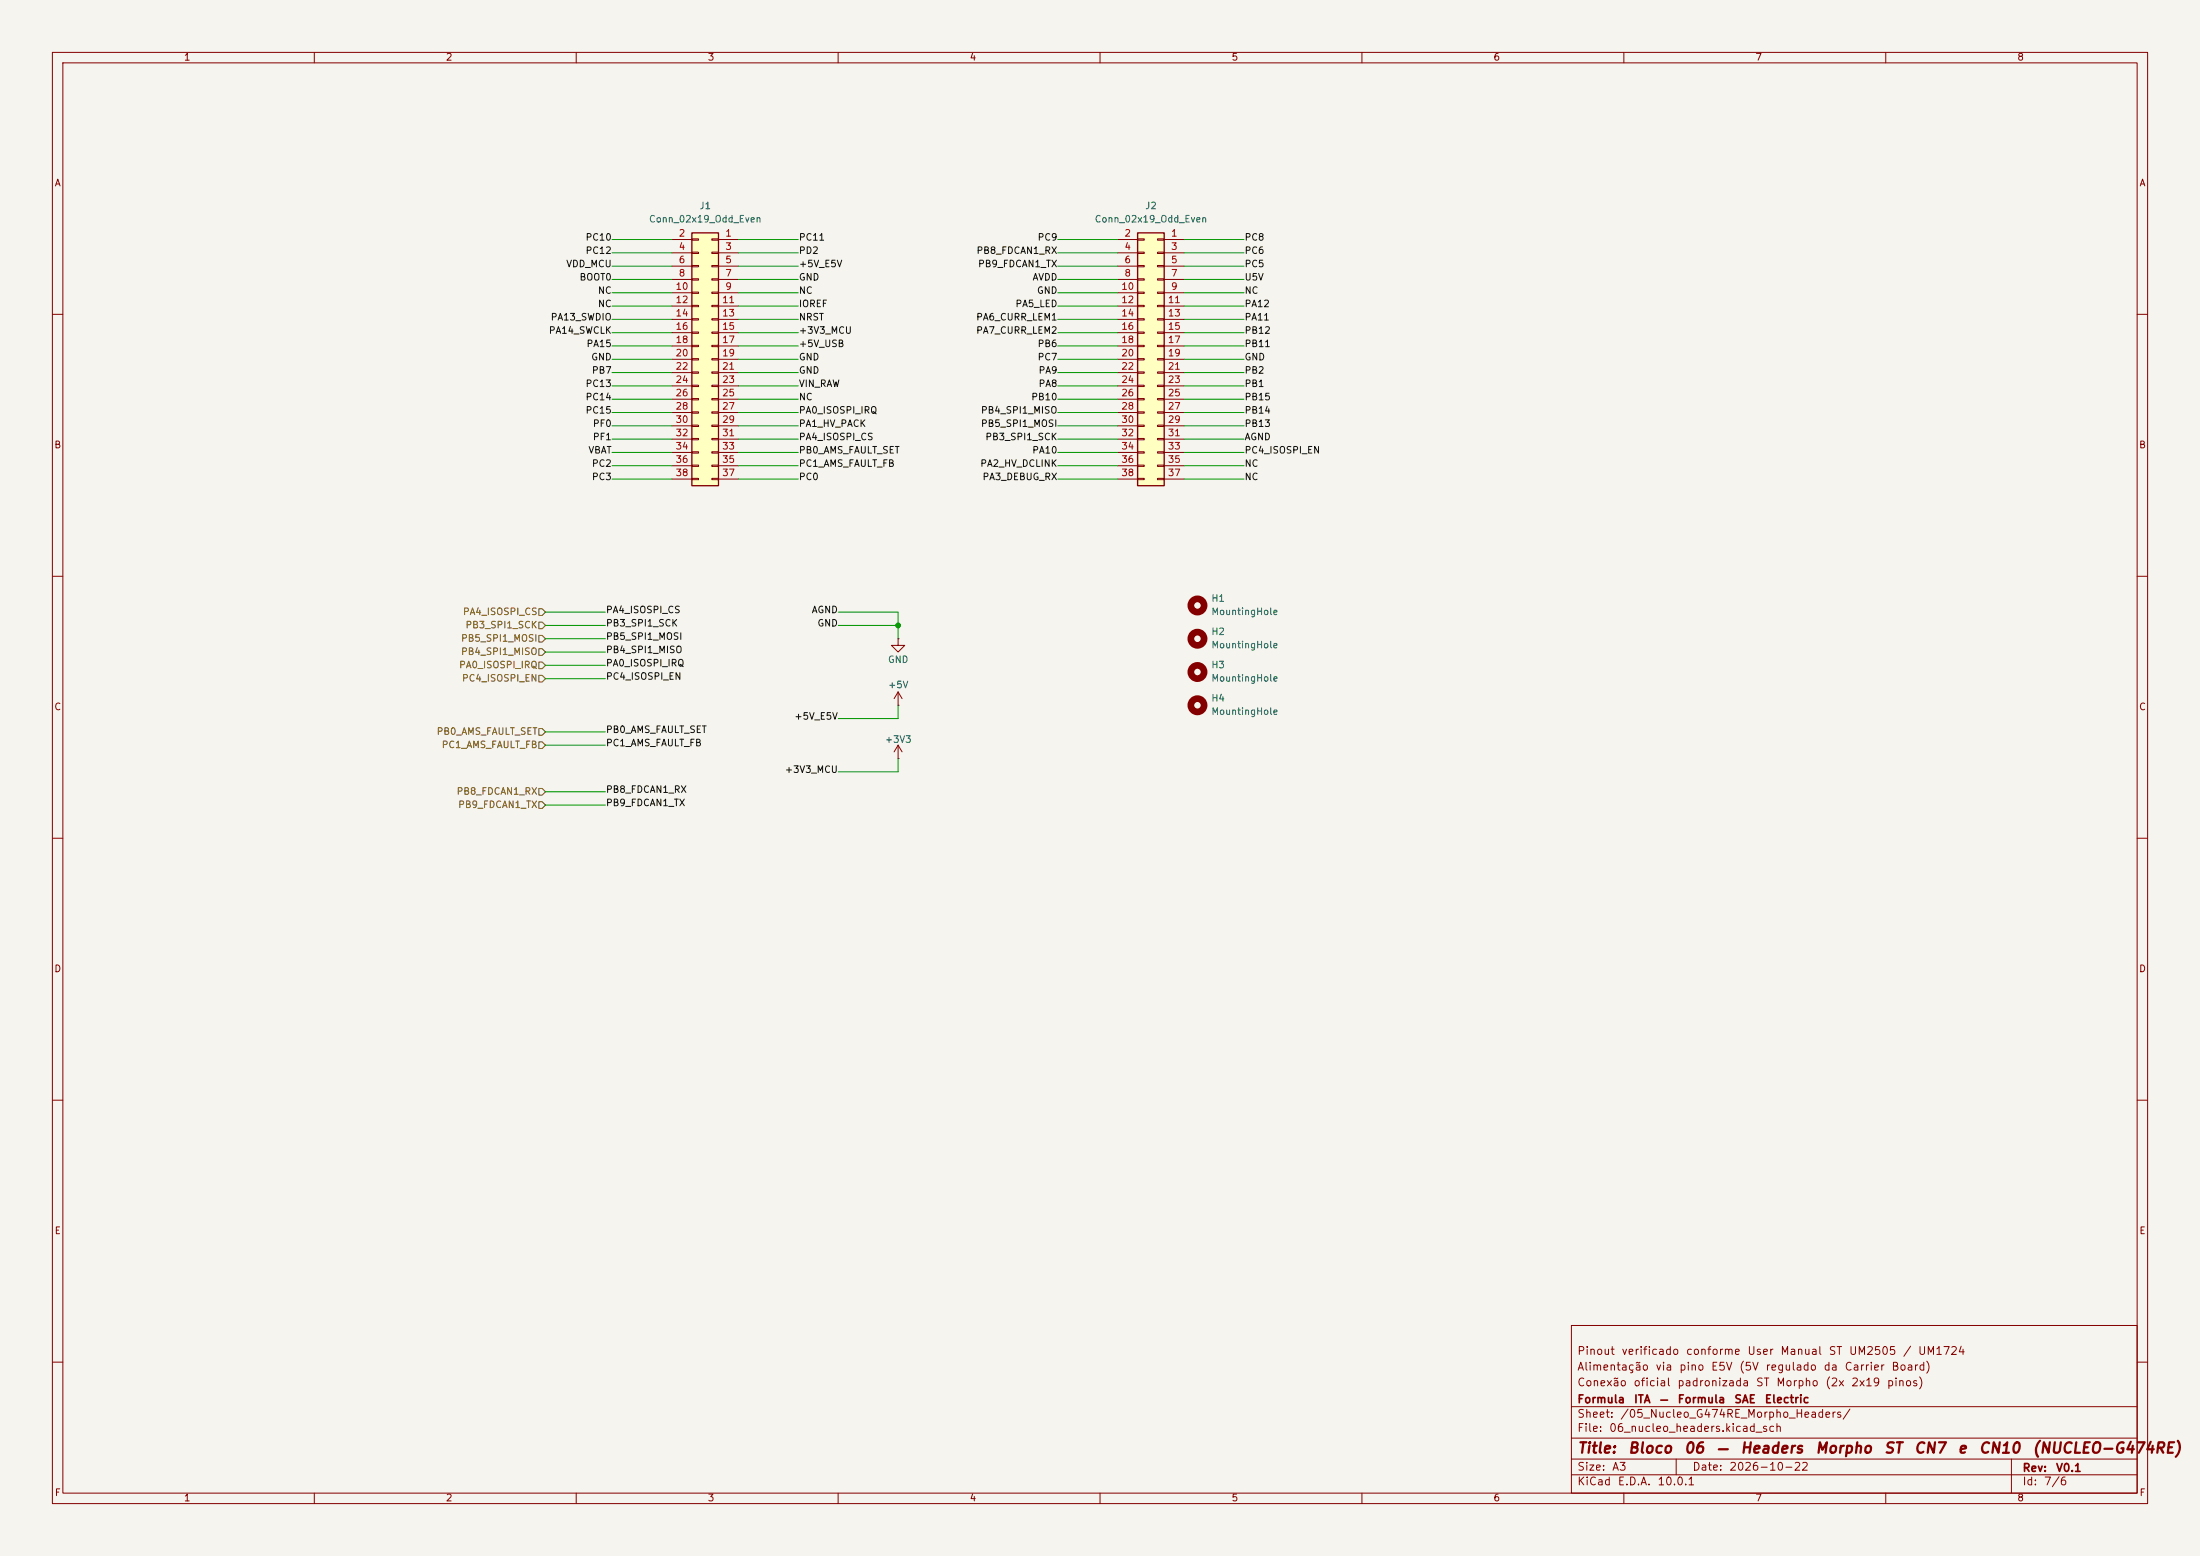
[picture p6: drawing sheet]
(kicad_sch
 (version 20260306)
 (generator "eeschema")
 (generator_version "10.0")
 (paper "A3")
 (title_block
  (title "Bloco 06 — Headers Morpho ST CN7 e CN10 (NUCLEO-G474RE)")
  (date "2026-10-22")
  (rev "V0.1")
  (company "Formula ITA — Formula SAE Electric")
  (comment 1 "Conexão oficial padronizada ST Morpho (2x 2x19 pinos)")
  (comment 2 "Alimentação via pino E5V (5V regulado da Carrier Board)")
  (comment 3 "Pinout verificado conforme User Manual ST UM2505 / UM1724"))
 (lib_symbols
  (symbol "Connector_Generic:Conn_02x19_Odd_Even"
   (pin_names
    (offset 1.016) (hide yes)) (exclude_from_sim no) (in_bom yes) (on_board yes)
   (in_pos_files yes)
   (duplicate_pin_numbers_are_jumpers no)
   (property "Reference" "J" (at 1.27 25.4 0) (show_name no) (do_not_autoplace no) (effects (font (size 1.27 1.27))))
   (property "Value" "Conn_02x19_Odd_Even" (at 1.27 -25.4 0) (show_name no) (do_not_autoplace no) (effects (font (size 1.27 1.27))))
   (property "Footprint" "" (at 0 0 0) (show_name no) (do_not_autoplace no) (hide yes) (effects (font (size 1.27 1.27))))
   (property "Datasheet" "" (at 0 0 0) (show_name no) (do_not_autoplace no) (hide yes) (effects (font (size 1.27 1.27))))
   (property "Description" "Generic connector, double row, 02x19, odd/even pin numbering scheme (row 1 odd numbers, row 2 even numbers), script generated (kicad-library-utils/schlib/autogen/connector/)" (at 0 0 0) (show_name no) (do_not_autoplace no) (hide yes) (effects (font (size 1.27 1.27))))
   (symbol "Conn_02x19_Odd_Even_1_1"
    (rectangle (start -1.27 24.13) (end 3.81 -24.13) (stroke (width 0.254) (type default)) (fill (type background)))
    (rectangle (start -1.27 22.987) (end 0 22.733) (stroke (width 0.1524) (type default)) (fill (type none)))
    (rectangle (start -1.27 20.447) (end 0 20.193) (stroke (width 0.1524) (type default)) (fill (type none)))
    (rectangle (start -1.27 17.907) (end 0 17.653) (stroke (width 0.1524) (type default)) (fill (type none)))
    (rectangle (start -1.27 15.367) (end 0 15.113) (stroke (width 0.1524) (type default)) (fill (type none)))
    (rectangle (start -1.27 12.827) (end 0 12.573) (stroke (width 0.1524) (type default)) (fill (type none)))
    (rectangle (start -1.27 10.287) (end 0 10.033) (stroke (width 0.1524) (type default)) (fill (type none)))
    (rectangle (start -1.27 7.747) (end 0 7.493) (stroke (width 0.1524) (type default)) (fill (type none)))
    (rectangle (start -1.27 5.207) (end 0 4.953) (stroke (width 0.1524) (type default)) (fill (type none)))
    (rectangle (start -1.27 2.667) (end 0 2.413) (stroke (width 0.1524) (type default)) (fill (type none)))
    (rectangle (start -1.27 0.127) (end 0 -0.127) (stroke (width 0.1524) (type default)) (fill (type none)))
    (rectangle (start -1.27 -2.413) (end 0 -2.667) (stroke (width 0.1524) (type default)) (fill (type none)))
    (rectangle (start -1.27 -4.953) (end 0 -5.207) (stroke (width 0.1524) (type default)) (fill (type none)))
    (rectangle (start -1.27 -7.493) (end 0 -7.747) (stroke (width 0.1524) (type default)) (fill (type none)))
    (rectangle (start -1.27 -10.033) (end 0 -10.287) (stroke (width 0.1524) (type default)) (fill (type none)))
    (rectangle (start -1.27 -12.573) (end 0 -12.827) (stroke (width 0.1524) (type default)) (fill (type none)))
    (rectangle (start -1.27 -15.113) (end 0 -15.367) (stroke (width 0.1524) (type default)) (fill (type none)))
    (rectangle (start -1.27 -17.653) (end 0 -17.907) (stroke (width 0.1524) (type default)) (fill (type none)))
    (rectangle (start -1.27 -20.193) (end 0 -20.447) (stroke (width 0.1524) (type default)) (fill (type none)))
    (rectangle (start -1.27 -22.733) (end 0 -22.987) (stroke (width 0.1524) (type default)) (fill (type none)))
    (rectangle (start 3.81 22.987) (end 2.54 22.733) (stroke (width 0.1524) (type default)) (fill (type none)))
    (rectangle (start 3.81 20.447) (end 2.54 20.193) (stroke (width 0.1524) (type default)) (fill (type none)))
    (rectangle (start 3.81 17.907) (end 2.54 17.653) (stroke (width 0.1524) (type default)) (fill (type none)))
    (rectangle (start 3.81 15.367) (end 2.54 15.113) (stroke (width 0.1524) (type default)) (fill (type none)))
    (rectangle (start 3.81 12.827) (end 2.54 12.573) (stroke (width 0.1524) (type default)) (fill (type none)))
    (rectangle (start 3.81 10.287) (end 2.54 10.033) (stroke (width 0.1524) (type default)) (fill (type none)))
    (rectangle (start 3.81 7.747) (end 2.54 7.493) (stroke (width 0.1524) (type default)) (fill (type none)))
    (rectangle (start 3.81 5.207) (end 2.54 4.953) (stroke (width 0.1524) (type default)) (fill (type none)))
    (rectangle (start 3.81 2.667) (end 2.54 2.413) (stroke (width 0.1524) (type default)) (fill (type none)))
    (rectangle (start 3.81 0.127) (end 2.54 -0.127) (stroke (width 0.1524) (type default)) (fill (type none)))
    (rectangle (start 3.81 -2.413) (end 2.54 -2.667) (stroke (width 0.1524) (type default)) (fill (type none)))
    (rectangle (start 3.81 -4.953) (end 2.54 -5.207) (stroke (width 0.1524) (type default)) (fill (type none)))
    (rectangle (start 3.81 -7.493) (end 2.54 -7.747) (stroke (width 0.1524) (type default)) (fill (type none)))
    (rectangle (start 3.81 -10.033) (end 2.54 -10.287) (stroke (width 0.1524) (type default)) (fill (type none)))
    (rectangle (start 3.81 -12.573) (end 2.54 -12.827) (stroke (width 0.1524) (type default)) (fill (type none)))
    (rectangle (start 3.81 -15.113) (end 2.54 -15.367) (stroke (width 0.1524) (type default)) (fill (type none)))
    (rectangle (start 3.81 -17.653) (end 2.54 -17.907) (stroke (width 0.1524) (type default)) (fill (type none)))
    (rectangle (start 3.81 -20.193) (end 2.54 -20.447) (stroke (width 0.1524) (type default)) (fill (type none)))
    (rectangle (start 3.81 -22.733) (end 2.54 -22.987) (stroke (width 0.1524) (type default)) (fill (type none)))
    (pin passive line (at -5.08 22.86 0) (length 3.81) (name "Pin_1" (effects (font (size 1.27 1.27)))) (number "1" (effects (font (size 1.27 1.27)))))
    (pin passive line (at 7.62 22.86 180) (length 3.81) (name "Pin_2" (effects (font (size 1.27 1.27)))) (number "2" (effects (font (size 1.27 1.27)))))
    (pin passive line (at -5.08 20.32 0) (length 3.81) (name "Pin_3" (effects (font (size 1.27 1.27)))) (number "3" (effects (font (size 1.27 1.27)))))
    (pin passive line (at 7.62 20.32 180) (length 3.81) (name "Pin_4" (effects (font (size 1.27 1.27)))) (number "4" (effects (font (size 1.27 1.27)))))
    (pin passive line (at -5.08 17.78 0) (length 3.81) (name "Pin_5" (effects (font (size 1.27 1.27)))) (number "5" (effects (font (size 1.27 1.27)))))
    (pin passive line (at 7.62 17.78 180) (length 3.81) (name "Pin_6" (effects (font (size 1.27 1.27)))) (number "6" (effects (font (size 1.27 1.27)))))
    (pin passive line (at -5.08 15.24 0) (length 3.81) (name "Pin_7" (effects (font (size 1.27 1.27)))) (number "7" (effects (font (size 1.27 1.27)))))
    (pin passive line (at 7.62 15.24 180) (length 3.81) (name "Pin_8" (effects (font (size 1.27 1.27)))) (number "8" (effects (font (size 1.27 1.27)))))
    (pin passive line (at -5.08 12.7 0) (length 3.81) (name "Pin_9" (effects (font (size 1.27 1.27)))) (number "9" (effects (font (size 1.27 1.27)))))
    (pin passive line (at 7.62 12.7 180) (length 3.81) (name "Pin_10" (effects (font (size 1.27 1.27)))) (number "10" (effects (font (size 1.27 1.27)))))
    (pin passive line (at -5.08 10.16 0) (length 3.81) (name "Pin_11" (effects (font (size 1.27 1.27)))) (number "11" (effects (font (size 1.27 1.27)))))
    (pin passive line (at 7.62 10.16 180) (length 3.81) (name "Pin_12" (effects (font (size 1.27 1.27)))) (number "12" (effects (font (size 1.27 1.27)))))
    (pin passive line (at -5.08 7.62 0) (length 3.81) (name "Pin_13" (effects (font (size 1.27 1.27)))) (number "13" (effects (font (size 1.27 1.27)))))
    (pin passive line (at 7.62 7.62 180) (length 3.81) (name "Pin_14" (effects (font (size 1.27 1.27)))) (number "14" (effects (font (size 1.27 1.27)))))
    (pin passive line (at -5.08 5.08 0) (length 3.81) (name "Pin_15" (effects (font (size 1.27 1.27)))) (number "15" (effects (font (size 1.27 1.27)))))
    (pin passive line (at 7.62 5.08 180) (length 3.81) (name "Pin_16" (effects (font (size 1.27 1.27)))) (number "16" (effects (font (size 1.27 1.27)))))
    (pin passive line (at -5.08 2.54 0) (length 3.81) (name "Pin_17" (effects (font (size 1.27 1.27)))) (number "17" (effects (font (size 1.27 1.27)))))
    (pin passive line (at 7.62 2.54 180) (length 3.81) (name "Pin_18" (effects (font (size 1.27 1.27)))) (number "18" (effects (font (size 1.27 1.27)))))
    (pin passive line (at -5.08 0 0) (length 3.81) (name "Pin_19" (effects (font (size 1.27 1.27)))) (number "19" (effects (font (size 1.27 1.27)))))
    (pin passive line (at 7.62 0 180) (length 3.81) (name "Pin_20" (effects (font (size 1.27 1.27)))) (number "20" (effects (font (size 1.27 1.27)))))
    (pin passive line (at -5.08 -2.54 0) (length 3.81) (name "Pin_21" (effects (font (size 1.27 1.27)))) (number "21" (effects (font (size 1.27 1.27)))))
    (pin passive line (at 7.62 -2.54 180) (length 3.81) (name "Pin_22" (effects (font (size 1.27 1.27)))) (number "22" (effects (font (size 1.27 1.27)))))
    (pin passive line (at -5.08 -5.08 0) (length 3.81) (name "Pin_23" (effects (font (size 1.27 1.27)))) (number "23" (effects (font (size 1.27 1.27)))))
    (pin passive line (at 7.62 -5.08 180) (length 3.81) (name "Pin_24" (effects (font (size 1.27 1.27)))) (number "24" (effects (font (size 1.27 1.27)))))
    (pin passive line (at -5.08 -7.62 0) (length 3.81) (name "Pin_25" (effects (font (size 1.27 1.27)))) (number "25" (effects (font (size 1.27 1.27)))))
    (pin passive line (at 7.62 -7.62 180) (length 3.81) (name "Pin_26" (effects (font (size 1.27 1.27)))) (number "26" (effects (font (size 1.27 1.27)))))
    (pin passive line (at -5.08 -10.16 0) (length 3.81) (name "Pin_27" (effects (font (size 1.27 1.27)))) (number "27" (effects (font (size 1.27 1.27)))))
    (pin passive line (at 7.62 -10.16 180) (length 3.81) (name "Pin_28" (effects (font (size 1.27 1.27)))) (number "28" (effects (font (size 1.27 1.27)))))
    (pin passive line (at -5.08 -12.7 0) (length 3.81) (name "Pin_29" (effects (font (size 1.27 1.27)))) (number "29" (effects (font (size 1.27 1.27)))))
    (pin passive line (at 7.62 -12.7 180) (length 3.81) (name "Pin_30" (effects (font (size 1.27 1.27)))) (number "30" (effects (font (size 1.27 1.27)))))
    (pin passive line (at -5.08 -15.24 0) (length 3.81) (name "Pin_31" (effects (font (size 1.27 1.27)))) (number "31" (effects (font (size 1.27 1.27)))))
    (pin passive line (at 7.62 -15.24 180) (length 3.81) (name "Pin_32" (effects (font (size 1.27 1.27)))) (number "32" (effects (font (size 1.27 1.27)))))
    (pin passive line (at -5.08 -17.78 0) (length 3.81) (name "Pin_33" (effects (font (size 1.27 1.27)))) (number "33" (effects (font (size 1.27 1.27)))))
    (pin passive line (at 7.62 -17.78 180) (length 3.81) (name "Pin_34" (effects (font (size 1.27 1.27)))) (number "34" (effects (font (size 1.27 1.27)))))
    (pin passive line (at -5.08 -20.32 0) (length 3.81) (name "Pin_35" (effects (font (size 1.27 1.27)))) (number "35" (effects (font (size 1.27 1.27)))))
    (pin passive line (at 7.62 -20.32 180) (length 3.81) (name "Pin_36" (effects (font (size 1.27 1.27)))) (number "36" (effects (font (size 1.27 1.27)))))
    (pin passive line (at -5.08 -22.86 0) (length 3.81) (name "Pin_37" (effects (font (size 1.27 1.27)))) (number "37" (effects (font (size 1.27 1.27)))))
    (pin passive line (at 7.62 -22.86 180) (length 3.81) (name "Pin_38" (effects (font (size 1.27 1.27)))) (number "38" (effects (font (size 1.27 1.27))))))
   (embedded_fonts no))
  (symbol "Mechanical:MountingHole"
   (pin_names
    (offset 1.016)) (exclude_from_sim no) (in_bom no) (on_board yes)
   (in_pos_files yes)
   (duplicate_pin_numbers_are_jumpers no)
   (property "Reference" "H" (at 0 5.08 0) (show_name no) (do_not_autoplace no) (effects (font (size 1.27 1.27))))
   (property "Value" "MountingHole" (at 0 3.175 0) (show_name no) (do_not_autoplace no) (effects (font (size 1.27 1.27))))
   (property "Footprint" "" (at 0 0 0) (show_name no) (do_not_autoplace no) (hide yes) (effects (font (size 1.27 1.27))))
   (property "Datasheet" "" (at 0 0 0) (show_name no) (do_not_autoplace no) (hide yes) (effects (font (size 1.27 1.27))))
   (property "Description" "Mounting Hole without connection" (at 0 0 0) (show_name no) (do_not_autoplace no) (hide yes) (effects (font (size 1.27 1.27))))
   (symbol "MountingHole_0_1"
    (circle (center 0 0) (radius 1.27) (stroke (width 1.27) (type default)) (fill (type none))))
   (embedded_fonts no))
  (symbol "power:+3V3"
   (power global)
   (pin_numbers (hide yes))
   (pin_names
    (offset 0) (hide yes)) (exclude_from_sim no) (in_bom yes) (on_board yes)
   (in_pos_files yes)
   (duplicate_pin_numbers_are_jumpers no)
   (property "Reference" "#PWR" (at 0 -3.81 0) (show_name no) (do_not_autoplace no) (hide yes) (effects (font (size 1.27 1.27))))
   (property "Value" "+3V3" (at 0 3.556 0) (show_name no) (do_not_autoplace no) (effects (font (size 1.27 1.27))))
   (property "Footprint" "" (at 0 0 0) (show_name no) (do_not_autoplace no) (hide yes) (effects (font (size 1.27 1.27))))
   (property "Datasheet" "" (at 0 0 0) (show_name no) (do_not_autoplace no) (hide yes) (effects (font (size 1.27 1.27))))
   (property "Description" "Power symbol creates a global label with name \"+3V3\"" (at 0 0 0) (show_name no) (do_not_autoplace no) (hide yes) (effects (font (size 1.27 1.27))))
   (symbol "+3V3_0_1"
    (polyline (pts (xy -0.762 1.27) (xy 0 2.54)) (stroke (width 0) (type default)) (fill (type none)))
    (polyline (pts (xy 0 2.54) (xy 0.762 1.27)) (stroke (width 0) (type default)) (fill (type none)))
    (polyline (pts (xy 0 0) (xy 0 2.54)) (stroke (width 0) (type default)) (fill (type none))))
   (symbol "+3V3_1_1"
    (pin power_in line (at 0 0 90) (length 0) (name "" (effects (font (size 1.27 1.27)))) (number "1" (effects (font (size 1.27 1.27))))))
   (embedded_fonts no))
  (symbol "power:+5V"
   (power global)
   (pin_numbers (hide yes))
   (pin_names
    (offset 0) (hide yes)) (exclude_from_sim no) (in_bom yes) (on_board yes)
   (in_pos_files yes)
   (duplicate_pin_numbers_are_jumpers no)
   (property "Reference" "#PWR" (at 0 -3.81 0) (show_name no) (do_not_autoplace no) (hide yes) (effects (font (size 1.27 1.27))))
   (property "Value" "+5V" (at 0 3.556 0) (show_name no) (do_not_autoplace no) (effects (font (size 1.27 1.27))))
   (property "Footprint" "" (at 0 0 0) (show_name no) (do_not_autoplace no) (hide yes) (effects (font (size 1.27 1.27))))
   (property "Datasheet" "" (at 0 0 0) (show_name no) (do_not_autoplace no) (hide yes) (effects (font (size 1.27 1.27))))
   (property "Description" "Power symbol creates a global label with name \"+5V\"" (at 0 0 0) (show_name no) (do_not_autoplace no) (hide yes) (effects (font (size 1.27 1.27))))
   (symbol "+5V_0_1"
    (polyline (pts (xy -0.762 1.27) (xy 0 2.54)) (stroke (width 0) (type default)) (fill (type none)))
    (polyline (pts (xy 0 2.54) (xy 0.762 1.27)) (stroke (width 0) (type default)) (fill (type none)))
    (polyline (pts (xy 0 0) (xy 0 2.54)) (stroke (width 0) (type default)) (fill (type none))))
   (symbol "+5V_1_1"
    (pin power_in line (at 0 0 90) (length 0) (name "" (effects (font (size 1.27 1.27)))) (number "1" (effects (font (size 1.27 1.27))))))
   (embedded_fonts no))
  (symbol "power:GND"
   (power global)
   (pin_numbers (hide yes))
   (pin_names
    (offset 0) (hide yes)) (exclude_from_sim no) (in_bom yes) (on_board yes)
   (in_pos_files yes)
   (duplicate_pin_numbers_are_jumpers no)
   (property "Reference" "#PWR" (at 0 -6.35 0) (show_name no) (do_not_autoplace no) (hide yes) (effects (font (size 1.27 1.27))))
   (property "Value" "GND" (at 0 -3.81 0) (show_name no) (do_not_autoplace no) (effects (font (size 1.27 1.27))))
   (property "Footprint" "" (at 0 0 0) (show_name no) (do_not_autoplace no) (hide yes) (effects (font (size 1.27 1.27))))
   (property "Datasheet" "" (at 0 0 0) (show_name no) (do_not_autoplace no) (hide yes) (effects (font (size 1.27 1.27))))
   (property "Description" "Power symbol creates a global label with name \"GND\" , ground" (at 0 0 0) (show_name no) (do_not_autoplace no) (hide yes) (effects (font (size 1.27 1.27))))
   (symbol "GND_0_1"
    (polyline (pts (xy 0 0) (xy 0 -1.27) (xy 1.27 -1.27) (xy 0 -2.54) (xy -1.27 -1.27) (xy 0 -1.27)) (stroke (width 0) (type default)) (fill (type none))))
   (symbol "GND_1_1"
    (pin power_in line (at 0 0 270) (length 0) (name "" (effects (font (size 1.27 1.27)))) (number "1" (effects (font (size 1.27 1.27))))))
   (embedded_fonts no)))
 (junction
  (at 171.45 119.38)
  (diameter 0)
  (color 0 0 0 0))
 (wire
  (pts (xy 226.06 86.36) (xy 237.49 86.36))
  (stroke (width 0) (type default)))
 (wire
  (pts (xy 116.84 50.8) (xy 128.27 50.8))
  (stroke (width 0) (type default)))
 (wire
  (pts (xy 140.97 86.36) (xy 152.4 86.36))
  (stroke (width 0) (type default)))
 (wire
  (pts (xy 226.06 81.28) (xy 237.49 81.28))
  (stroke (width 0) (type default)))
 (wire
  (pts (xy 171.45 137.16) (xy 160.02 137.16))
  (stroke (width 0) (type default)))
 (wire
  (pts (xy 226.06 73.66) (xy 237.49 73.66))
  (stroke (width 0) (type default)))
 (wire
  (pts (xy 226.06 76.2) (xy 237.49 76.2))
  (stroke (width 0) (type default)))
 (wire
  (pts (xy 140.97 45.72) (xy 152.4 45.72))
  (stroke (width 0) (type default)))
 (wire
  (pts (xy 226.06 83.82) (xy 237.49 83.82))
  (stroke (width 0) (type default)))
 (wire
  (pts (xy 115.57 151.13) (xy 104.14 151.13))
  (stroke (width 0) (type default)))
 (wire
  (pts (xy 201.93 58.42) (xy 213.36 58.42))
  (stroke (width 0) (type default)))
 (wire
  (pts (xy 201.93 68.58) (xy 213.36 68.58))
  (stroke (width 0) (type default)))
 (wire
  (pts (xy 140.97 50.8) (xy 152.4 50.8))
  (stroke (width 0) (type default)))
 (wire
  (pts (xy 116.84 48.26) (xy 128.27 48.26))
  (stroke (width 0) (type default)))
 (wire
  (pts (xy 116.84 78.74) (xy 128.27 78.74))
  (stroke (width 0) (type default)))
 (wire
  (pts (xy 140.97 81.28) (xy 152.4 81.28))
  (stroke (width 0) (type default)))
 (wire
  (pts (xy 140.97 76.2) (xy 152.4 76.2))
  (stroke (width 0) (type default)))
 (wire
  (pts (xy 116.84 58.42) (xy 128.27 58.42))
  (stroke (width 0) (type default)))
 (wire
  (pts (xy 201.93 73.66) (xy 213.36 73.66))
  (stroke (width 0) (type default)))
 (wire
  (pts (xy 226.06 53.34) (xy 237.49 53.34))
  (stroke (width 0) (type default)))
 (wire
  (pts (xy 116.84 68.58) (xy 128.27 68.58))
  (stroke (width 0) (type default)))
 (wire
  (pts (xy 226.06 50.8) (xy 237.49 50.8))
  (stroke (width 0) (type default)))
 (wire
  (pts (xy 115.57 121.92) (xy 104.14 121.92))
  (stroke (width 0) (type default)))
 (wire
  (pts (xy 226.06 71.12) (xy 237.49 71.12))
  (stroke (width 0) (type default)))
 (wire
  (pts (xy 140.97 83.82) (xy 152.4 83.82))
  (stroke (width 0) (type default)))
 (wire
  (pts (xy 226.06 55.88) (xy 237.49 55.88))
  (stroke (width 0) (type default)))
 (wire
  (pts (xy 140.97 60.96) (xy 152.4 60.96))
  (stroke (width 0) (type default)))
 (wire
  (pts (xy 115.57 153.67) (xy 104.14 153.67))
  (stroke (width 0) (type default)))
 (wire
  (pts (xy 226.06 66.04) (xy 237.49 66.04))
  (stroke (width 0) (type default)))
 (wire
  (pts (xy 140.97 55.88) (xy 152.4 55.88))
  (stroke (width 0) (type default)))
 (wire
  (pts (xy 171.45 116.84) (xy 160.02 116.84))
  (stroke (width 0) (type default)))
 (wire
  (pts (xy 116.84 55.88) (xy 128.27 55.88))
  (stroke (width 0) (type default)))
 (wire
  (pts (xy 226.06 45.72) (xy 237.49 45.72))
  (stroke (width 0) (type default)))
 (wire
  (pts (xy 226.06 48.26) (xy 237.49 48.26))
  (stroke (width 0) (type default)))
 (wire
  (pts (xy 140.97 63.5) (xy 152.4 63.5))
  (stroke (width 0) (type default)))
 (wire
  (pts (xy 104.14 129.54) (xy 115.57 129.54))
  (stroke (width 0) (type default)))
 (wire
  (pts (xy 104.14 127) (xy 115.57 127))
  (stroke (width 0) (type default)))
 (wire
  (pts (xy 201.93 76.2) (xy 213.36 76.2))
  (stroke (width 0) (type default)))
 (wire
  (pts (xy 140.97 91.44) (xy 152.4 91.44))
  (stroke (width 0) (type default)))
 (wire
  (pts (xy 201.93 45.72) (xy 213.36 45.72))
  (stroke (width 0) (type default)))
 (wire
  (pts (xy 201.93 83.82) (xy 213.36 83.82))
  (stroke (width 0) (type default)))
 (wire
  (pts (xy 171.45 119.38) (xy 171.45 121.92))
  (stroke (width 0) (type default)))
 (wire
  (pts (xy 140.97 66.04) (xy 152.4 66.04))
  (stroke (width 0) (type default)))
 (wire
  (pts (xy 116.84 86.36) (xy 128.27 86.36))
  (stroke (width 0) (type default)))
 (wire
  (pts (xy 201.93 71.12) (xy 213.36 71.12))
  (stroke (width 0) (type default)))
 (wire
  (pts (xy 116.84 81.28) (xy 128.27 81.28))
  (stroke (width 0) (type default)))
 (wire
  (pts (xy 116.84 73.66) (xy 128.27 73.66))
  (stroke (width 0) (type default)))
 (wire
  (pts (xy 140.97 53.34) (xy 152.4 53.34))
  (stroke (width 0) (type default)))
 (wire
  (pts (xy 201.93 88.9) (xy 213.36 88.9))
  (stroke (width 0) (type default)))
 (wire
  (pts (xy 226.06 60.96) (xy 237.49 60.96))
  (stroke (width 0) (type default)))
 (wire
  (pts (xy 140.97 48.26) (xy 152.4 48.26))
  (stroke (width 0) (type default)))
 (wire
  (pts (xy 116.84 53.34) (xy 128.27 53.34))
  (stroke (width 0) (type default)))
 (wire
  (pts (xy 116.84 71.12) (xy 128.27 71.12))
  (stroke (width 0) (type default)))
 (wire
  (pts (xy 171.45 144.78) (xy 171.45 147.32))
  (stroke (width 0) (type default)))
 (wire
  (pts (xy 171.45 147.32) (xy 160.02 147.32))
  (stroke (width 0) (type default)))
 (wire
  (pts (xy 201.93 50.8) (xy 213.36 50.8))
  (stroke (width 0) (type default)))
 (wire
  (pts (xy 116.84 88.9) (xy 128.27 88.9))
  (stroke (width 0) (type default)))
 (wire
  (pts (xy 226.06 58.42) (xy 237.49 58.42))
  (stroke (width 0) (type default)))
 (wire
  (pts (xy 116.84 76.2) (xy 128.27 76.2))
  (stroke (width 0) (type default)))
 (wire
  (pts (xy 140.97 58.42) (xy 152.4 58.42))
  (stroke (width 0) (type default)))
 (wire
  (pts (xy 171.45 116.84) (xy 171.45 119.38))
  (stroke (width 0) (type default)))
 (wire
  (pts (xy 201.93 91.44) (xy 213.36 91.44))
  (stroke (width 0) (type default)))
 (wire
  (pts (xy 115.57 124.46) (xy 104.14 124.46))
  (stroke (width 0) (type default)))
 (wire
  (pts (xy 226.06 68.58) (xy 237.49 68.58))
  (stroke (width 0) (type default)))
 (wire
  (pts (xy 140.97 71.12) (xy 152.4 71.12))
  (stroke (width 0) (type default)))
 (wire
  (pts (xy 116.84 66.04) (xy 128.27 66.04))
  (stroke (width 0) (type default)))
 (wire
  (pts (xy 201.93 78.74) (xy 213.36 78.74))
  (stroke (width 0) (type default)))
 (wire
  (pts (xy 201.93 60.96) (xy 213.36 60.96))
  (stroke (width 0) (type default)))
 (wire
  (pts (xy 201.93 81.28) (xy 213.36 81.28))
  (stroke (width 0) (type default)))
 (wire
  (pts (xy 140.97 68.58) (xy 152.4 68.58))
  (stroke (width 0) (type default)))
 (wire
  (pts (xy 104.14 142.24) (xy 115.57 142.24))
  (stroke (width 0) (type default)))
 (wire
  (pts (xy 226.06 88.9) (xy 237.49 88.9))
  (stroke (width 0) (type default)))
 (wire
  (pts (xy 226.06 91.44) (xy 237.49 91.44))
  (stroke (width 0) (type default)))
 (wire
  (pts (xy 116.84 63.5) (xy 128.27 63.5))
  (stroke (width 0) (type default)))
 (wire
  (pts (xy 201.93 66.04) (xy 213.36 66.04))
  (stroke (width 0) (type default)))
 (wire
  (pts (xy 226.06 63.5) (xy 237.49 63.5))
  (stroke (width 0) (type default)))
 (wire
  (pts (xy 140.97 88.9) (xy 152.4 88.9))
  (stroke (width 0) (type default)))
 (wire
  (pts (xy 201.93 86.36) (xy 213.36 86.36))
  (stroke (width 0) (type default)))
 (wire
  (pts (xy 140.97 73.66) (xy 152.4 73.66))
  (stroke (width 0) (type default)))
 (wire
  (pts (xy 226.06 78.74) (xy 237.49 78.74))
  (stroke (width 0) (type default)))
 (wire
  (pts (xy 104.14 116.84) (xy 115.57 116.84))
  (stroke (width 0) (type default)))
 (wire
  (pts (xy 160.02 119.38) (xy 171.45 119.38))
  (stroke (width 0) (type default)))
 (wire
  (pts (xy 115.57 119.38) (xy 104.14 119.38))
  (stroke (width 0) (type default)))
 (wire
  (pts (xy 201.93 63.5) (xy 213.36 63.5))
  (stroke (width 0) (type default)))
 (wire
  (pts (xy 116.84 60.96) (xy 128.27 60.96))
  (stroke (width 0) (type default)))
 (wire
  (pts (xy 116.84 91.44) (xy 128.27 91.44))
  (stroke (width 0) (type default)))
 (wire
  (pts (xy 171.45 134.62) (xy 171.45 137.16))
  (stroke (width 0) (type default)))
 (wire
  (pts (xy 140.97 78.74) (xy 152.4 78.74))
  (stroke (width 0) (type default)))
 (wire
  (pts (xy 116.84 45.72) (xy 128.27 45.72))
  (stroke (width 0) (type default)))
 (wire
  (pts (xy 104.14 139.7) (xy 115.57 139.7))
  (stroke (width 0) (type default)))
 (wire
  (pts (xy 116.84 83.82) (xy 128.27 83.82))
  (stroke (width 0) (type default)))
 (wire
  (pts (xy 201.93 55.88) (xy 213.36 55.88))
  (stroke (width 0) (type default)))
 (wire
  (pts (xy 201.93 53.34) (xy 213.36 53.34))
  (stroke (width 0) (type default)))
 (wire
  (pts (xy 201.93 48.26) (xy 213.36 48.26))
  (stroke (width 0) (type default)))
 (label "PB11"
  (at 237.49 66.04 0)
  (effects (font (size 1.27 1.27)) (justify left)))
 (label "PB3_SPI1_SCK"
  (at 201.93 83.82 180)
  (effects (font (size 1.27 1.27)) (justify right)))
 (label "+3V3_MCU"
  (at 160.02 147.32 180)
  (effects (font (size 1.27 1.27)) (justify right)))
 (label "PA10"
  (at 201.93 86.36 180)
  (effects (font (size 1.27 1.27)) (justify right)))
 (label "PC4_ISOSPI_EN"
  (at 115.57 129.54 0)
  (effects (font (size 1.27 1.27)) (justify left)))
 (label "GND"
  (at 152.4 68.58 0)
  (effects (font (size 1.27 1.27)) (justify left)))
 (label "PA6_CURR_LEM1"
  (at 201.93 60.96 180)
  (effects (font (size 1.27 1.27)) (justify right)))
 (label "PA14_SWCLK"
  (at 116.84 63.5 180)
  (effects (font (size 1.27 1.27)) (justify right)))
 (label "PC14"
  (at 116.84 76.2 180)
  (effects (font (size 1.27 1.27)) (justify right)))
 (label "PC10"
  (at 116.84 45.72 180)
  (effects (font (size 1.27 1.27)) (justify right)))
 (label "NC"
  (at 237.49 91.44 0)
  (effects (font (size 1.27 1.27)) (justify left)))
 (label "NC"
  (at 152.4 55.88 0)
  (effects (font (size 1.27 1.27)) (justify left)))
 (label "PC0"
  (at 152.4 91.44 0)
  (effects (font (size 1.27 1.27)) (justify left)))
 (label "NC"
  (at 237.49 88.9 0)
  (effects (font (size 1.27 1.27)) (justify left)))
 (label "PC6"
  (at 237.49 48.26 0)
  (effects (font (size 1.27 1.27)) (justify left)))
 (label "PA4_ISOSPI_CS"
  (at 152.4 83.82 0)
  (effects (font (size 1.27 1.27)) (justify left)))
 (label "PA0_ISOSPI_IRQ"
  (at 115.57 127 0)
  (effects (font (size 1.27 1.27)) (justify left)))
 (label "PA2_HV_DCLINK"
  (at 201.93 88.9 180)
  (effects (font (size 1.27 1.27)) (justify right)))
 (label "PB4_SPI1_MISO"
  (at 201.93 78.74 180)
  (effects (font (size 1.27 1.27)) (justify right)))
 (label "AVDD"
  (at 201.93 53.34 180)
  (effects (font (size 1.27 1.27)) (justify right)))
 (label "PA3_DEBUG_RX"
  (at 201.93 91.44 180)
  (effects (font (size 1.27 1.27)) (justify right)))
 (label "PA11"
  (at 237.49 60.96 0)
  (effects (font (size 1.27 1.27)) (justify left)))
 (label "+5V_USB"
  (at 152.4 66.04 0)
  (effects (font (size 1.27 1.27)) (justify left)))
 (label "PF1"
  (at 116.84 83.82 180)
  (effects (font (size 1.27 1.27)) (justify right)))
 (label "PB15"
  (at 237.49 76.2 0)
  (effects (font (size 1.27 1.27)) (justify left)))
 (label "BOOT0"
  (at 116.84 53.34 180)
  (effects (font (size 1.27 1.27)) (justify right)))
 (label "+3V3_MCU"
  (at 152.4 63.5 0)
  (effects (font (size 1.27 1.27)) (justify left)))
 (label "PB5_SPI1_MOSI"
  (at 115.57 121.92 0)
  (effects (font (size 1.27 1.27)) (justify left)))
 (label "PC7"
  (at 201.93 68.58 180)
  (effects (font (size 1.27 1.27)) (justify right)))
 (label "NC"
  (at 237.49 55.88 0)
  (effects (font (size 1.27 1.27)) (justify left)))
 (label "PB14"
  (at 237.49 78.74 0)
  (effects (font (size 1.27 1.27)) (justify left)))
 (label "PB13"
  (at 237.49 81.28 0)
  (effects (font (size 1.27 1.27)) (justify left)))
 (label "NC"
  (at 116.84 58.42 180)
  (effects (font (size 1.27 1.27)) (justify right)))
 (label "PA15"
  (at 116.84 66.04 180)
  (effects (font (size 1.27 1.27)) (justify right)))
 (label "VBAT"
  (at 116.84 86.36 180)
  (effects (font (size 1.27 1.27)) (justify right)))
 (label "PA5_LED"
  (at 201.93 58.42 180)
  (effects (font (size 1.27 1.27)) (justify right)))
 (label "AGND"
  (at 237.49 83.82 0)
  (effects (font (size 1.27 1.27)) (justify left)))
 (label "GND"
  (at 152.4 71.12 0)
  (effects (font (size 1.27 1.27)) (justify left)))
 (label "PA9"
  (at 201.93 71.12 180)
  (effects (font (size 1.27 1.27)) (justify right)))
 (label "U5V"
  (at 237.49 53.34 0)
  (effects (font (size 1.27 1.27)) (justify left)))
 (label "PB9_FDCAN1_TX"
  (at 201.93 50.8 180)
  (effects (font (size 1.27 1.27)) (justify right)))
 (label "PC1_AMS_FAULT_FB"
  (at 115.57 142.24 0)
  (effects (font (size 1.27 1.27)) (justify left)))
 (label "PB0_AMS_FAULT_SET"
  (at 152.4 86.36 0)
  (effects (font (size 1.27 1.27)) (justify left)))
 (label "PA12"
  (at 237.49 58.42 0)
  (effects (font (size 1.27 1.27)) (justify left)))
 (label "PB7"
  (at 116.84 71.12 180)
  (effects (font (size 1.27 1.27)) (justify right)))
 (label "GND"
  (at 160.02 119.38 180)
  (effects (font (size 1.27 1.27)) (justify right)))
 (label "PC12"
  (at 116.84 48.26 180)
  (effects (font (size 1.27 1.27)) (justify right)))
 (label "GND"
  (at 237.49 68.58 0)
  (effects (font (size 1.27 1.27)) (justify left)))
 (label "PC9"
  (at 201.93 45.72 180)
  (effects (font (size 1.27 1.27)) (justify right)))
 (label "NC"
  (at 116.84 55.88 180)
  (effects (font (size 1.27 1.27)) (justify right)))
 (label "PA1_HV_PACK"
  (at 152.4 81.28 0)
  (effects (font (size 1.27 1.27)) (justify left)))
 (label "PB8_FDCAN1_RX"
  (at 115.57 151.13 0)
  (effects (font (size 1.27 1.27)) (justify left)))
 (label "NRST"
  (at 152.4 60.96 0)
  (effects (font (size 1.27 1.27)) (justify left)))
 (label "PC8"
  (at 237.49 45.72 0)
  (effects (font (size 1.27 1.27)) (justify left)))
 (label "PC2"
  (at 116.84 88.9 180)
  (effects (font (size 1.27 1.27)) (justify right)))
 (label "PC5"
  (at 237.49 50.8 0)
  (effects (font (size 1.27 1.27)) (justify left)))
 (label "IOREF"
  (at 152.4 58.42 0)
  (effects (font (size 1.27 1.27)) (justify left)))
 (label "PB8_FDCAN1_RX"
  (at 201.93 48.26 180)
  (effects (font (size 1.27 1.27)) (justify right)))
 (label "PB10"
  (at 201.93 76.2 180)
  (effects (font (size 1.27 1.27)) (justify right)))
 (label "PC15"
  (at 116.84 78.74 180)
  (effects (font (size 1.27 1.27)) (justify right)))
 (label "PC3"
  (at 116.84 91.44 180)
  (effects (font (size 1.27 1.27)) (justify right)))
 (label "PC4_ISOSPI_EN"
  (at 237.49 86.36 0)
  (effects (font (size 1.27 1.27)) (justify left)))
 (label "NC"
  (at 152.4 76.2 0)
  (effects (font (size 1.27 1.27)) (justify left)))
 (label "GND"
  (at 116.84 68.58 180)
  (effects (font (size 1.27 1.27)) (justify right)))
 (label "PC13"
  (at 116.84 73.66 180)
  (effects (font (size 1.27 1.27)) (justify right)))
 (label "PB5_SPI1_MOSI"
  (at 201.93 81.28 180)
  (effects (font (size 1.27 1.27)) (justify right)))
 (label "PA8"
  (at 201.93 73.66 180)
  (effects (font (size 1.27 1.27)) (justify right)))
 (label "PF0"
  (at 116.84 81.28 180)
  (effects (font (size 1.27 1.27)) (justify right)))
 (label "PB0_AMS_FAULT_SET"
  (at 115.57 139.7 0)
  (effects (font (size 1.27 1.27)) (justify left)))
 (label "PB9_FDCAN1_TX"
  (at 115.57 153.67 0)
  (effects (font (size 1.27 1.27)) (justify left)))
 (label "VIN_RAW"
  (at 152.4 73.66 0)
  (effects (font (size 1.27 1.27)) (justify left)))
 (label "PB6"
  (at 201.93 66.04 180)
  (effects (font (size 1.27 1.27)) (justify right)))
 (label "PB1"
  (at 237.49 73.66 0)
  (effects (font (size 1.27 1.27)) (justify left)))
 (label "VDD_MCU"
  (at 116.84 50.8 180)
  (effects (font (size 1.27 1.27)) (justify right)))
 (label "PD2"
  (at 152.4 48.26 0)
  (effects (font (size 1.27 1.27)) (justify left)))
 (label "PA4_ISOSPI_CS"
  (at 115.57 116.84 0)
  (effects (font (size 1.27 1.27)) (justify left)))
 (label "GND"
  (at 152.4 53.34 0)
  (effects (font (size 1.27 1.27)) (justify left)))
 (label "PB12"
  (at 237.49 63.5 0)
  (effects (font (size 1.27 1.27)) (justify left)))
 (label "+5V_E5V"
  (at 152.4 50.8 0)
  (effects (font (size 1.27 1.27)) (justify left)))
 (label "AGND"
  (at 160.02 116.84 180)
  (effects (font (size 1.27 1.27)) (justify right)))
 (label "PB2"
  (at 237.49 71.12 0)
  (effects (font (size 1.27 1.27)) (justify left)))
 (label "PC11"
  (at 152.4 45.72 0)
  (effects (font (size 1.27 1.27)) (justify left)))
 (label "PA7_CURR_LEM2"
  (at 201.93 63.5 180)
  (effects (font (size 1.27 1.27)) (justify right)))
 (label "PB4_SPI1_MISO"
  (at 115.57 124.46 0)
  (effects (font (size 1.27 1.27)) (justify left)))
 (label "PA0_ISOSPI_IRQ"
  (at 152.4 78.74 0)
  (effects (font (size 1.27 1.27)) (justify left)))
 (label "PC1_AMS_FAULT_FB"
  (at 152.4 88.9 0)
  (effects (font (size 1.27 1.27)) (justify left)))
 (label "+5V_E5V"
  (at 160.02 137.16 180)
  (effects (font (size 1.27 1.27)) (justify right)))
 (label "PA13_SWDIO"
  (at 116.84 60.96 180)
  (effects (font (size 1.27 1.27)) (justify right)))
 (label "PB3_SPI1_SCK"
  (at 115.57 119.38 0)
  (effects (font (size 1.27 1.27)) (justify left)))
 (label "GND"
  (at 201.93 55.88 180)
  (effects (font (size 1.27 1.27)) (justify right)))
 (hierarchical_label "PB4_SPI1_MISO"
  (shape input)
  (at 104.14 124.46 180)
  (effects (font (size 1.27 1.27)) (justify right)))
 (hierarchical_label "PC1_AMS_FAULT_FB"
  (shape input)
  (at 104.14 142.24 180)
  (effects (font (size 1.27 1.27)) (justify right)))
 (hierarchical_label "PA4_ISOSPI_CS"
  (shape input)
  (at 104.14 116.84 180)
  (effects (font (size 1.27 1.27)) (justify right)))
 (hierarchical_label "PB8_FDCAN1_RX"
  (shape input)
  (at 104.14 151.13 180)
  (effects (font (size 1.27 1.27)) (justify right)))
 (hierarchical_label "PB0_AMS_FAULT_SET"
  (shape input)
  (at 104.14 139.7 180)
  (effects (font (size 1.27 1.27)) (justify right)))
 (hierarchical_label "PA0_ISOSPI_IRQ"
  (shape input)
  (at 104.14 127 180)
  (effects (font (size 1.27 1.27)) (justify right)))
 (hierarchical_label "PC4_ISOSPI_EN"
  (shape input)
  (at 104.14 129.54 180)
  (effects (font (size 1.27 1.27)) (justify right)))
 (hierarchical_label "PB3_SPI1_SCK"
  (shape input)
  (at 104.14 119.38 180)
  (effects (font (size 1.27 1.27)) (justify right)))
 (hierarchical_label "PB9_FDCAN1_TX"
  (shape input)
  (at 104.14 153.67 180)
  (effects (font (size 1.27 1.27)) (justify right)))
 (hierarchical_label "PB5_SPI1_MOSI"
  (shape input)
  (at 104.14 121.92 180)
  (effects (font (size 1.27 1.27)) (justify right)))
 (symbol
  (lib_id "Mechanical:MountingHole")
  (at 228.6 121.92 0)
  (unit 1)
  (body_style 1)
  (exclude_from_sim no)
  (in_bom no)
  (on_board yes)
  (in_pos_files yes)
  (dnp no)
  (fields_autoplaced yes)
  (property "Reference" "H2" (at 231.14 120.6499 0) (show_name no) (do_not_autoplace no) (effects (font (size 1.27 1.27)) (justify left)))
  (property "Value" "MountingHole" (at 231.14 123.1899 0) (show_name no) (do_not_autoplace no) (effects (font (size 1.27 1.27)) (justify left)))
  (property "Footprint" "MountingHole:MountingHole_3.2mm_M3" (at 228.6 121.92 0) (hide yes) (show_name no) (do_not_autoplace no) (effects (font (size 1.27 1.27))))
  (property "Datasheet" "" (at 228.6 121.92 0) (hide yes) (show_name no) (do_not_autoplace no) (effects (font (size 1.27 1.27))))
  (property "Description" "Mounting Hole without connection" (at 228.6 121.92 0) (hide yes) (show_name no) (do_not_autoplace no) (effects (font (size 1.27 1.27)))))
 (symbol
  (lib_id "Mechanical:MountingHole")
  (at 228.6 134.62 0)
  (unit 1)
  (body_style 1)
  (exclude_from_sim no)
  (in_bom no)
  (on_board yes)
  (in_pos_files yes)
  (dnp no)
  (fields_autoplaced yes)
  (property "Reference" "H4" (at 231.14 133.3499 0) (show_name no) (do_not_autoplace no) (effects (font (size 1.27 1.27)) (justify left)))
  (property "Value" "MountingHole" (at 231.14 135.8899 0) (show_name no) (do_not_autoplace no) (effects (font (size 1.27 1.27)) (justify left)))
  (property "Footprint" "MountingHole:MountingHole_3.2mm_M3" (at 228.6 134.62 0) (hide yes) (show_name no) (do_not_autoplace no) (effects (font (size 1.27 1.27))))
  (property "Datasheet" "" (at 228.6 134.62 0) (hide yes) (show_name no) (do_not_autoplace no) (effects (font (size 1.27 1.27))))
  (property "Description" "Mounting Hole without connection" (at 228.6 134.62 0) (hide yes) (show_name no) (do_not_autoplace no) (effects (font (size 1.27 1.27)))))
 (symbol
  (lib_id "power:GND")
  (at 171.45 121.92 0)
  (unit 1)
  (body_style 1)
  (exclude_from_sim no)
  (in_bom yes)
  (on_board yes)
  (in_pos_files yes)
  (dnp no)
  (property "Reference" "#PWR059" (at 171.45 128.27 0) (hide yes) (show_name no) (do_not_autoplace no) (effects (font (size 1.27 1.27))))
  (property "Value" "GND" (at 171.45 125.984 0) (show_name no) (do_not_autoplace no) (effects (font (size 1.27 1.27))))
  (property "Footprint" "" (at 171.45 121.92 0) (hide yes) (show_name no) (do_not_autoplace no) (effects (font (size 1.27 1.27))))
  (property "Datasheet" "" (at 171.45 121.92 0) (hide yes) (show_name no) (do_not_autoplace no) (effects (font (size 1.27 1.27))))
  (property "Description" "Power symbol creates a global label with name \"GND\" , ground" (at 171.45 121.92 0) (hide yes) (show_name no) (do_not_autoplace no) (effects (font (size 1.27 1.27))))
  (pin "1"))
 (symbol
  (lib_id "Connector_Generic:Conn_02x19_Odd_Even")
  (at 135.89 68.58 0)
  (mirror y)
  (unit 1)
  (body_style 1)
  (exclude_from_sim no)
  (in_bom yes)
  (on_board yes)
  (in_pos_files yes)
  (dnp no)
  (property "Reference" "J1" (at 134.62 39.37 0) (show_name no) (do_not_autoplace no) (effects (font (size 1.27 1.27))))
  (property "Value" "Conn_02x19_Odd_Even" (at 134.62 41.91 0) (show_name no) (do_not_autoplace no) (effects (font (size 1.27 1.27))))
  (property "Footprint" "Connector_PinSocket_2.54mm:PinSocket_2x19_P2.54mm_Vertical" (at 135.89 68.58 0) (hide yes) (show_name no) (do_not_autoplace no) (effects (font (size 1.27 1.27))))
  (property "Datasheet" "" (at 135.89 68.58 0) (hide yes) (show_name no) (do_not_autoplace no) (effects (font (size 1.27 1.27))))
  (property "Description" "Generic connector, double row, 02x19, odd/even pin numbering scheme (row 1 odd numbers, row 2 even numbers), script generated (kicad-library-utils/schlib/autogen/connector/)" (at 135.89 68.58 0) (hide yes) (show_name no) (do_not_autoplace no) (effects (font (size 1.27 1.27))))
  (pin "2")
  (pin "4")
  (pin "5")
  (pin "9")
  (pin "1")
  (pin "3")
  (pin "6")
  (pin "7")
  (pin "8")
  (pin "16")
  (pin "20")
  (pin "30")
  (pin "24")
  (pin "12")
  (pin "29")
  (pin "25")
  (pin "38")
  (pin "17")
  (pin "13")
  (pin "14")
  (pin "15")
  (pin "10")
  (pin "18")
  (pin "23")
  (pin "26")
  (pin "27")
  (pin "22")
  (pin "28")
  (pin "19")
  (pin "11")
  (pin "21")
  (pin "32")
  (pin "31")
  (pin "33")
  (pin "34")
  (pin "35")
  (pin "36")
  (pin "37"))
 (symbol
  (lib_id "Connector_Generic:Conn_02x19_Odd_Even")
  (at 220.98 68.58 0)
  (mirror y)
  (unit 1)
  (body_style 1)
  (exclude_from_sim no)
  (in_bom yes)
  (on_board yes)
  (in_pos_files yes)
  (dnp no)
  (property "Reference" "J2" (at 219.71 39.37 0) (show_name no) (do_not_autoplace no) (effects (font (size 1.27 1.27))))
  (property "Value" "Conn_02x19_Odd_Even" (at 219.71 41.91 0) (show_name no) (do_not_autoplace no) (effects (font (size 1.27 1.27))))
  (property "Footprint" "Connector_PinSocket_2.54mm:PinSocket_2x19_P2.54mm_Vertical" (at 220.98 68.58 0) (hide yes) (show_name no) (do_not_autoplace no) (effects (font (size 1.27 1.27))))
  (property "Datasheet" "" (at 220.98 68.58 0) (hide yes) (show_name no) (do_not_autoplace no) (effects (font (size 1.27 1.27))))
  (property "Description" "Generic connector, double row, 02x19, odd/even pin numbering scheme (row 1 odd numbers, row 2 even numbers), script generated (kicad-library-utils/schlib/autogen/connector/)" (at 220.98 68.58 0) (hide yes) (show_name no) (do_not_autoplace no) (effects (font (size 1.27 1.27))))
  (pin "2")
  (pin "4")
  (pin "5")
  (pin "9")
  (pin "1")
  (pin "3")
  (pin "6")
  (pin "7")
  (pin "8")
  (pin "16")
  (pin "20")
  (pin "30")
  (pin "24")
  (pin "12")
  (pin "29")
  (pin "25")
  (pin "38")
  (pin "17")
  (pin "13")
  (pin "14")
  (pin "15")
  (pin "10")
  (pin "18")
  (pin "23")
  (pin "26")
  (pin "27")
  (pin "22")
  (pin "28")
  (pin "19")
  (pin "11")
  (pin "21")
  (pin "32")
  (pin "31")
  (pin "33")
  (pin "34")
  (pin "35")
  (pin "36")
  (pin "37"))
 (symbol
  (lib_id "power:+5V")
  (at 171.45 134.62 0)
  (unit 1)
  (body_style 1)
  (exclude_from_sim no)
  (in_bom yes)
  (on_board yes)
  (in_pos_files yes)
  (dnp no)
  (property "Reference" "#PWR060" (at 171.45 138.43 0) (hide yes) (show_name no) (do_not_autoplace no) (effects (font (size 1.27 1.27))))
  (property "Value" "+5V" (at 171.45 130.81 0) (show_name no) (do_not_autoplace no) (effects (font (size 1.27 1.27))))
  (property "Footprint" "" (at 171.45 134.62 0) (hide yes) (show_name no) (do_not_autoplace no) (effects (font (size 1.27 1.27))))
  (property "Datasheet" "" (at 171.45 134.62 0) (hide yes) (show_name no) (do_not_autoplace no) (effects (font (size 1.27 1.27))))
  (property "Description" "Power symbol creates a global label with name \"+5V\"" (at 171.45 134.62 0) (hide yes) (show_name no) (do_not_autoplace no) (effects (font (size 1.27 1.27))))
  (pin "1"))
 (symbol
  (lib_id "Mechanical:MountingHole")
  (at 228.6 115.57 0)
  (unit 1)
  (body_style 1)
  (exclude_from_sim no)
  (in_bom no)
  (on_board yes)
  (in_pos_files yes)
  (dnp no)
  (fields_autoplaced yes)
  (property "Reference" "H1" (at 231.14 114.2999 0) (show_name no) (do_not_autoplace no) (effects (font (size 1.27 1.27)) (justify left)))
  (property "Value" "MountingHole" (at 231.14 116.8399 0) (show_name no) (do_not_autoplace no) (effects (font (size 1.27 1.27)) (justify left)))
  (property "Footprint" "MountingHole:MountingHole_3.2mm_M3" (at 228.6 115.57 0) (hide yes) (show_name no) (do_not_autoplace no) (effects (font (size 1.27 1.27))))
  (property "Datasheet" "" (at 228.6 115.57 0) (hide yes) (show_name no) (do_not_autoplace no) (effects (font (size 1.27 1.27))))
  (property "Description" "Mounting Hole without connection" (at 228.6 115.57 0) (hide yes) (show_name no) (do_not_autoplace no) (effects (font (size 1.27 1.27)))))
 (symbol
  (lib_id "power:+3V3")
  (at 171.45 144.78 0)
  (unit 1)
  (body_style 1)
  (exclude_from_sim no)
  (in_bom yes)
  (on_board yes)
  (in_pos_files yes)
  (dnp no)
  (property "Reference" "#PWR061" (at 171.45 148.59 0) (hide yes) (show_name no) (do_not_autoplace no) (effects (font (size 1.27 1.27))))
  (property "Value" "+3V3" (at 171.45 141.224 0) (show_name no) (do_not_autoplace no) (effects (font (size 1.27 1.27))))
  (property "Footprint" "" (at 171.45 144.78 0) (hide yes) (show_name no) (do_not_autoplace no) (effects (font (size 1.27 1.27))))
  (property "Datasheet" "" (at 171.45 144.78 0) (hide yes) (show_name no) (do_not_autoplace no) (effects (font (size 1.27 1.27))))
  (property "Description" "Power symbol creates a global label with name \"+3V3\"" (at 171.45 144.78 0) (hide yes) (show_name no) (do_not_autoplace no) (effects (font (size 1.27 1.27))))
  (pin "1"))
 (symbol
  (lib_id "Mechanical:MountingHole")
  (at 228.6 128.27 0)
  (unit 1)
  (body_style 1)
  (exclude_from_sim no)
  (in_bom no)
  (on_board yes)
  (in_pos_files yes)
  (dnp no)
  (fields_autoplaced yes)
  (property "Reference" "H3" (at 231.14 126.9999 0) (show_name no) (do_not_autoplace no) (effects (font (size 1.27 1.27)) (justify left)))
  (property "Value" "MountingHole" (at 231.14 129.5399 0) (show_name no) (do_not_autoplace no) (effects (font (size 1.27 1.27)) (justify left)))
  (property "Footprint" "MountingHole:MountingHole_3.2mm_M3" (at 228.6 128.27 0) (hide yes) (show_name no) (do_not_autoplace no) (effects (font (size 1.27 1.27))))
  (property "Datasheet" "" (at 228.6 128.27 0) (hide yes) (show_name no) (do_not_autoplace no) (effects (font (size 1.27 1.27))))
  (property "Description" "Mounting Hole without connection" (at 228.6 128.27 0) (hide yes) (show_name no) (do_not_autoplace no) (effects (font (size 1.27 1.27))))))
